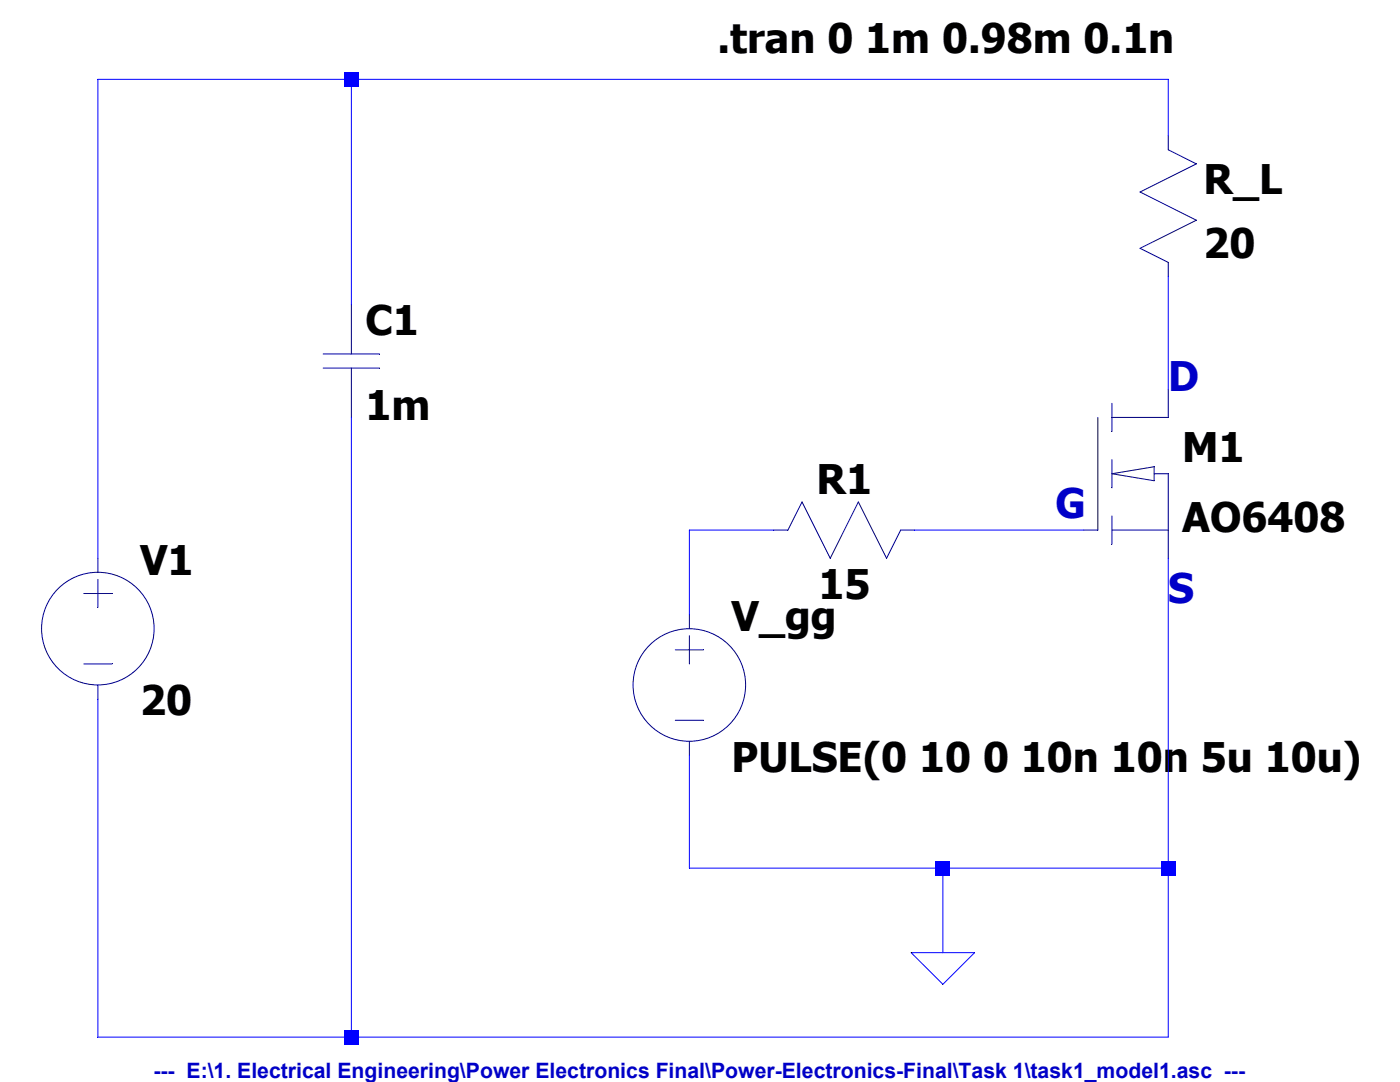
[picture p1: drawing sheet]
Version 4
SHEET 1 880 680
WIRE -112 -64 -256 -64
WIRE 352 -64 -112 -64
WIRE 352 -32 352 -64
WIRE -112 64 -112 -64
WIRE 352 112 352 48
WIRE 128 192 80 192
WIRE 304 192 208 192
WIRE -256 208 -256 -64
WIRE 80 240 80 192
WIRE 80 384 80 320
WIRE 224 384 80 384
WIRE 352 384 352 208
WIRE 352 384 224 384
WIRE 224 432 224 384
WIRE -256 480 -256 288
WIRE -112 480 -112 128
WIRE -112 480 -256 480
WIRE 352 480 352 384
WIRE 352 480 -112 480
FLAG 224 432 0
SYMBOL voltage 80 224 R0
WINDOW 123 0 0 Left 0
WINDOW 39 0 0 Left 0
SYMATTR InstName V_gg
SYMATTR Value PULSE(0 10 0 10n 10n 5u 10u)
SYMBOL nmos 304 112 R0
SYMATTR InstName M1
SYMATTR Value AO6408
SYMBOL res 224 176 R90
WINDOW 0 0 56 VBottom 2
WINDOW 3 32 56 VTop 2
SYMATTR InstName R_g
SYMATTR Value {Rg}
SYMBOL res 336 -48 R0
SYMATTR InstName R_L
SYMATTR Value 20
SYMBOL cap -128 64 R0
SYMATTR InstName C1
SYMATTR Value 1m
SYMBOL voltage -256 192 R0
WINDOW 123 0 0 Left 0
WINDOW 39 0 0 Left 0
SYMATTR InstName V1
SYMATTR Value 20
TEXT 288 176 Left 2 ;G
TEXT 352 104 Left 2 ;D
TEXT 352 224 Left 2 ;S
TEXT 96 -88 Left 2 !.tran 0 1m 0.98m 0.1n
TEXT 96 -120 Left 2 !.step param Rg 2 50 12
